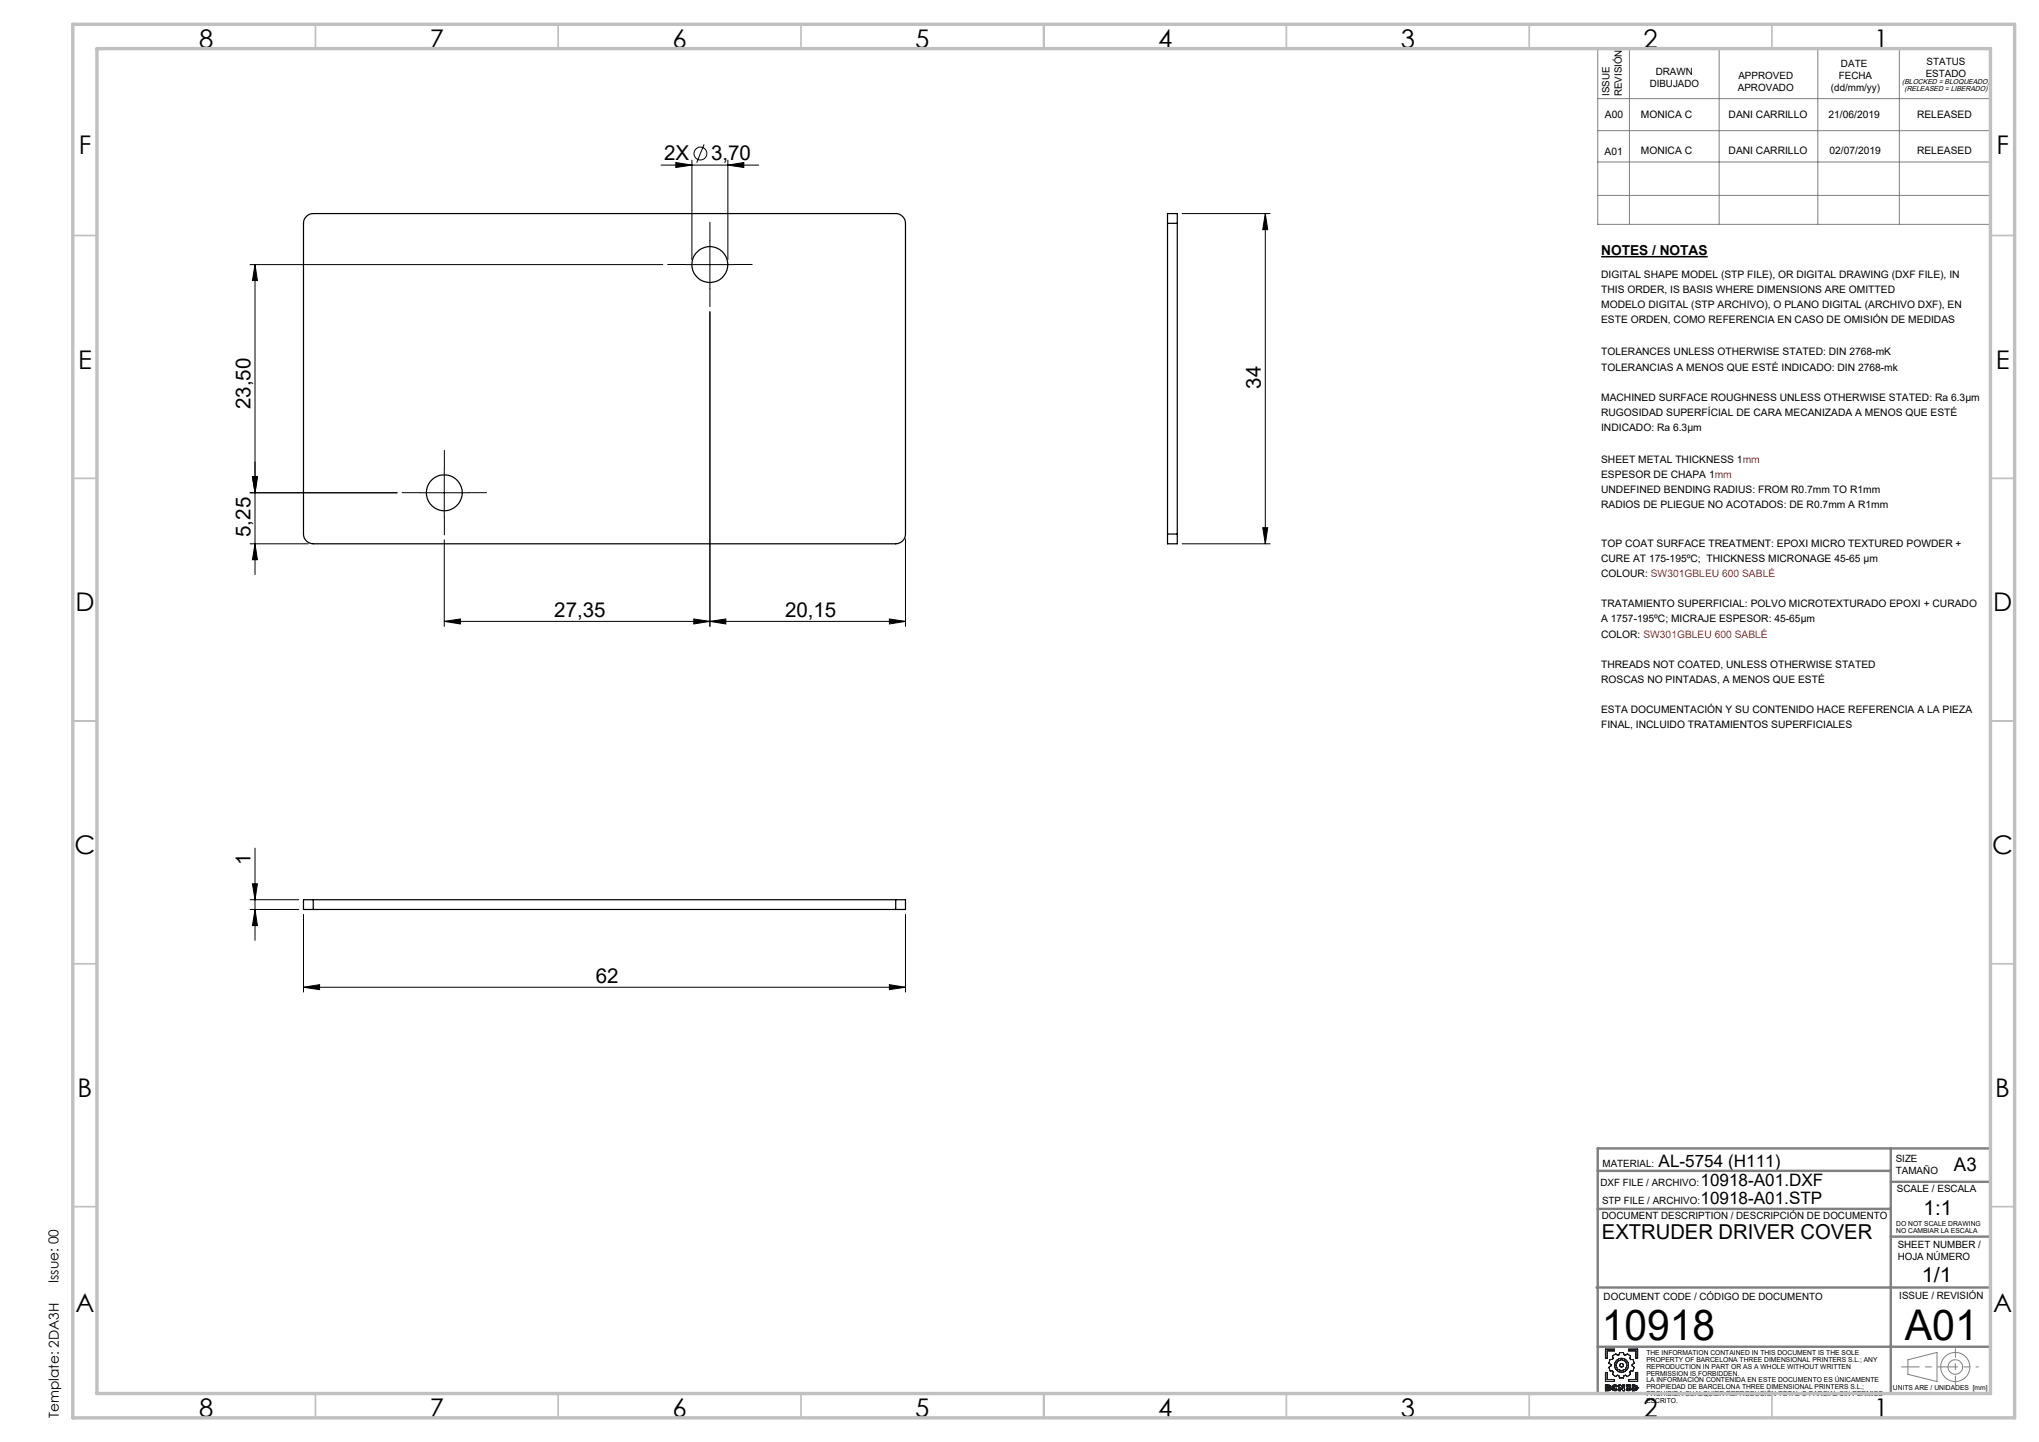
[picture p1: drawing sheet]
<svg xmlns="http://www.w3.org/2000/svg" width="420mm" height="297mm" viewBox="0 0 420 297" stroke-linecap="round" stroke-linejoin="round" font-family="sans-serif">
<path d="M329.8 52.9h22" fill="none" stroke="#000" stroke-width=".32"/>
<g fill="none" stroke="#000" stroke-width=".21">
<path d="M136.2 34h20.1M139.2 33.5l3.3 .5-3.3 .5zM142.5 33v20.5M145 29.7l-1.5 3.8M149.9 34l3.3-.5v1zM149.9 33v20.5M51.5 54.5h85M52.5 54.5v63.9M52.5 54.5l.5 3.3h-1zM141.2 54.5h10M146.2 49.5v10M243.5 44h18.1"/>
<path d="M260.6 44v68M260.6 44l.5 3.3h-1zM146.2 64.2v64.8M52 98.2h1l-.5 3.3zM91.5 96.5v10M51.5 101.5h30.3M51.5 112h12M52.5 112l.5 3.3h-1zM86.5 101.5h10M91.5 111.2v17.8M186.5 111v18M243.5 112h18.1"/>
<path d="M260.1 108.7h1l-.5 3.3zM91.5 128l3.3-.5v1zM91.5 128h95M142.9 127.5l3.3 .5-3.3 .5zM146.2 128l3.3-.5v1zM183.2 127.5l3.3 .5-3.3 .5zM52.5 174.7v19M51.5 187.3h10M51.5 185.3h10M52 182h1l-.5 3.3zM52.5 187.3l.5 3.3h-1zM62.5 188.3v16"/>
<path d="M186.5 188.3v16M62.5 203.3l3.3-.5v1zM62.5 203.3h124M183.2 202.8l3.3 .5-3.3 .5z"/>
<circle cx="144.3" cy="31.6" r="1.32"/>
</g>
<g fill="none" stroke="#191924" stroke-width=".21">
<path d="M330.7 277.9h1.8v.3h-1.5v1.5h-.3zM332.1 279.3l.7-.5 .4 .3 .3-.1 .1-.4h.8l.1 .4 .3 .1 .4-.3 .7 .5-.2 .5 .2 .2h.5l.2 .8-.4 .3v.2l.4 .3-.2 .8h-.5l-.2 .2 .1 .5-.6 .4-.4-.3-.3 .1-.1 .5h-.8l-.2-.5-.2-.1-.4 .3-.7-.4 .2-.5-.2-.2h-.5l-.2-.8 .4-.3v-.2l-.4-.3 .2-.8h.5l.2-.2zM335.5 277.9h1.8v1.8h-.3v-1.5h-1.5zM330.7 282.7h.3v1.4h1.5v.4h-1.8zM331 285.5l.4 .1-.4 .1zM331 286l.4 .1-.4 .1zM331.3 285.3l.4 .2M331.3 285.3h.2l.2 .2M331.3 285.3h-.6v1.2l.9-.1 .2-.3M331.4 285.6h.1M331.4 286.1h.1M331.7 285.5l-.2 .3 .3 .3"/>
<path d="M331.7 285.5h.1M331.8 286.1h.1M332 285.9l.2 .3 .4 .3 .6-.3M332 285.9l.3 .5a.69 .69 0 0 0 .9-.2M332 285.9h.1M332.4 285.9l.1 .2 .4-.1M332.4 285.9h.1M332.9 285.7l-.2-.2-.3 .1v.3M332.9 285.7l-.4-.1-.1 .3M332.9 286l.3 .2M333.2 285.5l-.5-.3-.5 .2-.2 .5M333.2 285.5a.67 .67 0 0 0-1.1 0l-.1 .4"/>
<path d="M333.2 285.5l-.3 .2M333.5 285.3h.3l.5 .6v-.6h.3v1.2h-.3l-.5-.7v.7h-.3zM335.1 286l.3 .2 .2-.1-.2 .1zM335.1 286l-.2 .2M335.5 284.1h1.5v-1.4h.3v1.8h-1.8zM335.6 286.1l-.4-.2v-.2l.3-.2h-.5v-.2h.8v.2l-.2 .2 .3 .4M335.6 286.1h.1M335.9 286.1l-.2 .3-.3 .1-.5-.3M335.9 286.1l-.2 .3-.4 .1-.4-.3M335.9 286.1h.1M336.2 285.3l1 .2 .2 .4-.3 .4-.9 .2zM336.6 285.5l.3 .1v.5h-.3z"/>
<path d="M337 285.9h.1M337.4 285.9h.1"/>
<circle cx="334" cy="281.2" r="1.14"/>
<circle cx="334" cy="281.2" r=".39"/>
<circle cx="334" cy="281.2" r="1.45"/>
</g>
<g fill="none" stroke="#808080" stroke-width=".21">
<path d="M329.1 10h80.9v36.2h-80.9zM335.6 10v36.2M354.1 10v36.2M374.4 10v36.2M391.2 10v36.2M329.1 20.3h80.9M329.1 26.9h80.9M329.1 33.4h80.9M329.1 40.2h80.9M393 280.1l6-1.6v6l-6-1.4z"/>
<circle cx="402.7" cy="281.6" r="3"/>
<circle cx="402.8" cy="281.5" r="1.49"/>
</g>
<path d="M141.2 54.5h-3.7M146.2 49.5v-3.7M146.2 59.5v3.7M151.2 54.5h3.7M91.5 96.5v-3.7M86.5 101.5h-3.7M91.5 106.5v3.7M96.5 101.5h3.7" fill="none" stroke="#000" stroke-width=".21" stroke-dasharray="15.2 1.3 1.3 1.3"/>
<path d="M391.7 281.5h11.1" fill="none" stroke="#808080" stroke-width=".21" stroke-dasharray="15.2 1.3 1.3 1.3" stroke-dashoffset="11.6"/>
<path d="M402.8 281.5h4.7" fill="none" stroke="#808080" stroke-width=".21" stroke-dasharray="15.2 1.3 1.3 1.3" stroke-dashoffset="14.8"/>
<path d="M402.8 277.8v7.4" fill="none" stroke="#808080" stroke-width=".21" stroke-dasharray="15.2 1.3 1.3 1.3" stroke-dashoffset="13.4"/>
<path d="M329.1 236.5h80.9v50.5h-80.9zM389.5 236.5v50.5M329.1 249h60.4M329.1 241.2h60.4M389.5 243.4h20.5M389.5 254.7h20.5M328.9 265.2h81.1M329.1 277.4h80.9" fill="none" stroke="#808080" stroke-width=".5"/>
<g fill="none" stroke="#c0c0c0" stroke-width=".35">
<path d="M65 5v5M115 5v5M165 5v5M215 5v5M265 5v5M315 5v5M365 5v5M15 48.5h5M410 48.5h5M15 98.5h5M410 98.5h5M15 148.5h5"/>
<path d="M410 148.5h5M15 198.5h5M410 198.5h5M15 248.5h5M410 248.5h5M65 287v5M115 287v5M165 287v5M215 287v5M265 287v5M315 287v5M365 287v5"/>
</g>
<path d="M15 5h400v287h-400zM20 10h390v277h-390z" fill="none" stroke="#c0c0c0" stroke-width=".7"/>
<g fill="#000">
<path d="M139.2 33.5l3.3 .5-3.3 .5zM149.9 34l3.3-.5v1zM146.2 128l3.3-.5v1zM183.2 127.5l3.3 .5-3.3 .5z"/>
<path d="M52 98.2h1l-.5 3.3zM52.5 54.5l.5 3.3h-1zM52.5 187.3l.5 3.3h-1zM52 182h1l-.5 3.3z"/>
<path d="M52 98.2h1l-.5 3.3zM52.5 112l.5 3.3h-1zM260.6 44l.5 3.3h-1zM260.1 108.7h1l-.5 3.3z"/>
<path d="M142.9 127.5l3.3 .5-3.3 .5zM91.5 128l3.3-.5v1zM183.2 202.8l3.3 .5-3.3 .5zM62.5 203.3l3.3-.5v1z"/>
</g>
<g fill="none" stroke="#000" stroke-width=".25">
<path d="M63.1 44.6a1.78 1.78 0 0 1 1.4-.6h120a2.05 2.05 0 0 1 2 2v64a2.05 2.05 0 0 1-2 2h-120a2.05 2.05 0 0 1-2-2v-64a1.78 1.78 0 0 1 .6-1.4zM240.5 46v-2h2v2M240.5 46h2M240.5 46v64M242.5 46v64M240.5 110v2h2v-2M240.5 110h2M64.5 185.3h-2v2h2M64.5 185.3v2M64.5 187.3h120M64.5 185.3h120M184.5 185.3h2v2h-2"/>
<path d="M184.5 185.3v2"/>
<circle cx="146.2" cy="54.5" r="3.7"/>
<circle cx="91.5" cy="101.5" r="3.7"/>
</g>
<g font-size="8.7">
<text x="330" y="275.9">10918</text>
<text x="392.3" y="275.9">A01</text>
</g>
<g font-size="5.3">
<text x="41" y="9.9">8</text>
<text x="88.5" y="9.9">7</text>
<text x="138.5" y="9.9">6</text>
<text x="188.5" y="9.9">5</text>
<text x="238.5" y="9.9">4</text>
<text x="288.5" y="9.9">3</text>
<text x="338.5" y="9.9">2</text>
<text x="386" y="9.9">1</text>
<text x="16.2" y="31.7">F</text>
<text x="411.2" y="31.7">F</text>
<text x="16.1" y="75.9">E</text>
<text x="411.1" y="75.9">E</text>
<text x="15.5" y="125.9">D</text>
<text x="410.5" y="125.9">D</text>
<text x="15.4" y="175.9">C</text>
<text x="410.4" y="175.9">C</text>
<text x="16" y="225.9">B</text>
<text x="411" y="225.9">B</text>
<text x="15.5" y="270.2">A</text>
<text x="410.5" y="270.2">A</text>
<text x="41" y="291.9">8</text>
<text x="88.5" y="291.9">7</text>
<text x="138.5" y="291.9">6</text>
<text x="188.5" y="291.9">5</text>
<text x="238.5" y="291.9">4</text>
<text x="288.5" y="291.9">3</text>
<text x="338.5" y="291.9">2</text>
<text x="386" y="291.9">1</text>
</g>
<g font-size="4.2">
<text x="136.8" y="33">2X</text>
<text x="146.5" y="33">3,70</text>
<text x="259.7" y="80" transform="rotate(-90 259.7 80)">34</text>
<text x="51.6" y="84.3" transform="rotate(-90 51.6 84.3)">23,50</text>
<text x="51.6" y="110.6" transform="rotate(-90 51.6 110.6)">5,25</text>
<text x="114.2" y="127">27,35</text>
<text x="161.7" y="127">20,15</text>
<text x="51.6" y="178.2" transform="rotate(-90 51.6 178.2)">1</text>
<text x="122.7" y="202.4">62</text>
<text x="396.2" y="250.3">1:1</text>
<text x="330" y="255.2">EXTRUDER DRIVER COVER</text>
<text x="395.8" y="264">1/1</text>
</g>
<text font-size="3.9" x="402.5" y="241.1">A3</text>
<g font-size="3.5">
<text x="341.7" y="240.4">AL-5754 (H111)</text>
<text x="350.3" y="244.3">10918-A01.DXF</text>
<text x="350.3" y="247.9">10918-A01.STP</text>
</g>
<g font-size="2.8">
<text x="329.8" y="52.6">NOTES / NOTAS</text>
<text x="12.1" y="264.2" transform="rotate(-90 12.1 264.2)">Issue: 00</text>
<text x="12.2" y="292" transform="rotate(-90 12.2 292)">Template: 2DA3H</text>
</g>
<g font-size="2.1">
<text x="339.8" y="17.9">DIBUJADO</text>
<text x="341.1" y="15.4">DRAWN</text>
<text x="358.1" y="16.3">APPROVED</text>
<text x="378.8" y="16.3">FECHA</text>
<text x="379.2" y="13.8">DATE</text>
<text x="396.7" y="15.8">ESTADO</text>
<text x="396.8" y="13.3">STATUS</text>
<text x="331.5" y="19.8" transform="rotate(-90 331.5 19.8)">ISSUE</text>
<text x="334" y="19.8" transform="rotate(-90 334 19.8)">REVISIÓN</text>
<text x="357.9" y="18.8">APROVADO</text>
<text x="377.1" y="18.8">(dd/mm/yy)</text>
<text x="330.6" y="24.3">A00</text>
<text x="338" y="24.3">MONICA C</text>
<text x="356.1" y="24.3">DANI CARRILLO</text>
<text x="376.6" y="24.3">21/06/2019</text>
<text x="394.9" y="24.3">RELEASED</text>
<text x="330.5" y="31.8">A01</text>
<text x="338" y="31.7">MONICA C</text>
<text x="356.1" y="31.7">DANI CARRILLO</text>
<text x="376.9" y="31.7">02/07/2019</text>
<text x="394.9" y="31.7">RELEASED</text>
<text x="329.8" y="57.2">DIGITAL SHAPE MODEL (STP FILE), OR DIGITAL DRAWING (DXF FILE), IN</text>
<text x="329.8" y="60.3">THIS ORDER, IS BASIS WHERE DIMENSIONS ARE OMITTED</text>
<text x="329.8" y="63.4">MODELO DIGITAL (STP ARCHIVO), O PLANO DIGITAL (ARCHIVO DXF), EN</text>
<text x="329.8" y="66.5">ESTE ORDEN, COMO REFERENCIA EN CASO DE OMISIÓN DE MEDIDAS</text>
<text x="329.8" y="73.2">TOLERANCES UNLESS OTHERWISE STATED: DIN 2768-mK</text>
<text x="329.8" y="76.3">TOLERANCIAS A MENOS QUE ESTÉ INDICADO: DIN 2768-mk</text>
<text x="329.8" y="82.5">MACHINED SURFACE ROUGHNESS UNLESS OTHERWISE STATED: Ra 6.3µm</text>
<text x="329.8" y="85.7">RUGOSIDAD SUPERFÍCIAL DE CARA MECANIZADA A MENOS QUE ESTÉ</text>
<text x="329.8" y="88.8">INDICADO: Ra 6.3µm</text>
<text x="329.8" y="95.4">SHEET METAL THICKNESS 1mm</text>
<text x="329.8" y="98.5">ESPESOR DE CHAPA 1mm</text>
<text x="329.8" y="101.6">UNDEFINED BENDING RADIUS: FROM R0.7mm TO R1mm</text>
<text x="329.8" y="104.7">RADIOS DE PLIEGUE NO ACOTADOS: DE R0.7mm A R1mm</text>
<text x="329.8" y="112.6">TOP COAT SURFACE TREATMENT: EPOXI MICRO TEXTURED POWDER +</text>
<text x="329.8" y="115.7">CURE AT 175-195ºC; THICKNESS MICRONAGE 45-65 µm</text>
<text x="329.8" y="118.9">COLOUR: SW301GBLEU 600 SABLÉ</text>
<text x="329.8" y="125.1">TRATAMIENTO SUPERFICIAL: POLVO MICROTEXTURADO EPOXI + CURADO</text>
<text x="329.8" y="128.2">A 1757-195ºC; MICRAJE ESPESOR: 45-65µm</text>
<text x="329.8" y="131.3">COLOR: SW301GBLEU 600 SABLÉ</text>
<text x="329.8" y="137.6">THREADS NOT COATED, UNLESS OTHERWISE STATED</text>
<text x="329.8" y="140.7">ROSCAS NO PINTADAS, A MENOS QUE ESTÉ</text>
<text x="329.8" y="146.9">ESTA DOCUMENTACIÓN Y SU CONTENIDO HACE REFERENCIA A LA PIEZA</text>
<text x="329.8" y="150">FINAL, INCLUIDO TRATAMIENTOS SUPERFICIALES</text>
<text x="390.5" y="239.4">SIZE</text>
<text x="329.7" y="244.3">DXF FILE / ARCHIVO:</text>
<text x="330.1" y="240.4">MATERIAL:</text>
<text x="390.5" y="241.9">TAMAÑO</text>
<text x="390.7" y="245.6">SCALE / ESCALA</text>
<text x="330" y="251">DOCUMENT DESCRIPTION / DESCRIPCIÓN DE DOCUMENTO</text>
<text x="330" y="247.9">STP FILE / ARCHIVO:</text>
<text x="390.9" y="257.1">SHEET NUMBER /</text>
<text x="390.9" y="259.6">HOJA NÚMERO</text>
<text x="330.3" y="267.7">DOCUMENT CODE / CÓDIGO DE DOCUMENTO</text>
<text x="391.2" y="267.5">ISSUE / REVISIÓN</text>
</g>
<g font-size="1.5">
<text x="391.8" y="17.4">(BLOCKED = BLOQUEADO)</text>
<text x="392.3" y="18.8">(RELEASED = LIBERADO)</text>
</g>
<g font-size="1.4">
<text x="390.6" y="252.5">DO NOT SCALE DRAWING</text>
<text x="390.6" y="253.9">NO CAMBIAR LA ESCALA</text>
<text x="339.1" y="279.1">THE INFORMATION CONTAINED IN THIS DOCUMENT IS THE SOLE</text>
<text x="339.1" y="280.5">PROPERTY OF BARCELONA THREE DIMENSIONAL PRINTERS S.L.; ANY</text>
<text x="339.1" y="281.9">REPRODUCTION IN PART OR AS A WHOLE WITHOUT WRITTEN</text>
<text x="339.1" y="283.3">PERMISSION IS FORBIDDEN.</text>
<text x="339.1" y="284.7">LA INFORMACIÓN CONTENIDA EN ESTE DOCUMENTO ES ÚNICAMENTE</text>
<text x="339.1" y="286.1">PROPIEDAD DE BARCELONA THREE DIMENSIONAL PRINTERS S.L.;</text>
<text x="339.1" y="287.6">PROHIBIDA CUALQUIER REPRODUCIÓN TOTAL O PARCIAL SIN PERMISO</text>
<text x="389.9" y="286.3">UNITS ARE / UNIDADES [mm]</text>
<text x="339.1" y="289">ESCRITO.</text>
</g>
</svg>
